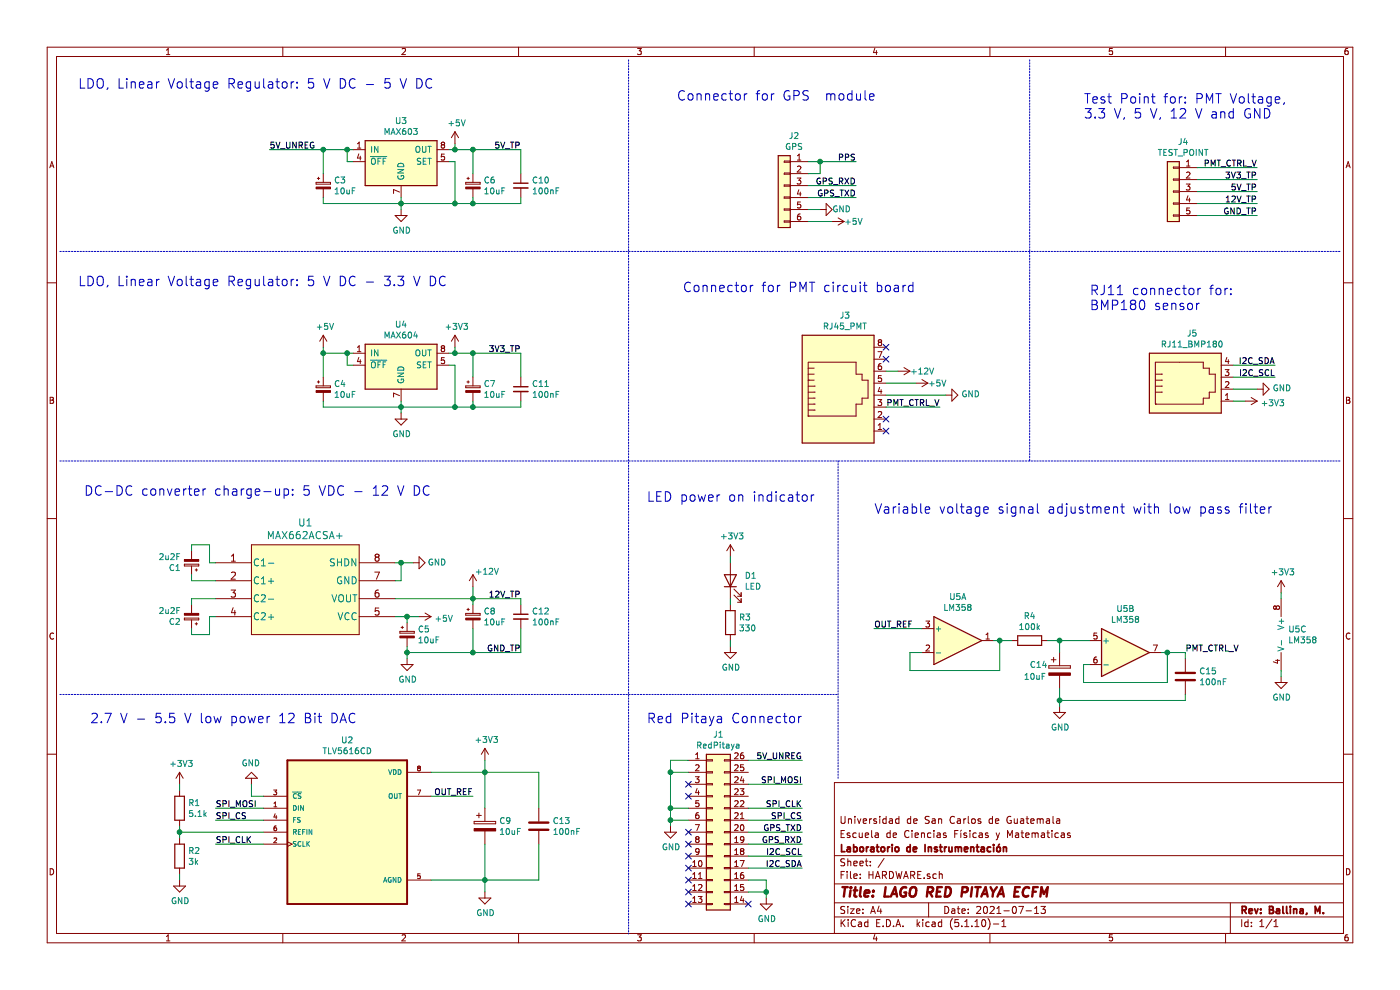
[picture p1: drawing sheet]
EESchema Schematic File Version 4
EELAYER 30 0
EELAYER END
$Descr A4 11693 8268
encoding utf-8
Sheet 1 1
Title "LAGO RED PITAYA ECFM"
Date "2021-07-13"
Rev "Ballina, M."
Comp "Laboratorio de Instrumentación"
Comment1 "Escuela de Ciencias Físicas y Matematicas"
Comment2 "Universidad de San Carlos de Guatemala"
Comment3 ""
Comment4 ""
$EndDescr
$Comp
L Regulator_Linear:MAX603 U3
U 1 1
P 3350 1350
F 0 "U3" H 3350 1692 50  0000 C CNN
F 1 "MAX603" H 3350 1601 50  0000 C CNN
F 2 "Package_DIP:DIP-8_W7.62mm" H 3350 1675 50  0001 C CIN
F 3 "http://datasheets.maximintegrated.com/en/ds/MAX603-MAX604.pdf" H 3350 1300 50  0001 C CNN
	1    3350 1350
	1    0    0    -1  
$EndComp
Wire Wire Line
	2950 1350 2900 1350
Wire Wire Line
	2900 1350 2900 1250
Connection ~ 2900 1250
Wire Wire Line
	2900 1250 2950 1250
$Comp
L Device:CP_Small C3
U 1 1
P 2700 1550
F 0 "C3" H 2788 1596 50  0000 L CNN
F 1 "10uF" H 2788 1505 50  0000 L CNN
F 2 "Capacitor_THT:CP_Radial_Tantal_D4.5mm_P2.50mm" H 2700 1550 50  0001 C CNN
F 3 "~" H 2700 1550 50  0001 C CNN
	1    2700 1550
	1    0    0    -1  
$EndComp
Wire Wire Line
	2700 1450 2700 1250
Wire Wire Line
	2700 1250 2900 1250
Text Label 2250 1250 0    50   ~ 0
5V_UNREG
Wire Wire Line
	2250 1250 2700 1250
Connection ~ 2700 1250
$Comp
L Device:CP_Small C6
U 1 1
P 3950 1550
F 0 "C6" H 4038 1596 50  0000 L CNN
F 1 "10uF" H 4038 1505 50  0000 L CNN
F 2 "Capacitor_THT:CP_Radial_Tantal_D4.5mm_P2.50mm" H 3950 1550 50  0001 C CNN
F 3 "~" H 3950 1550 50  0001 C CNN
	1    3950 1550
	1    0    0    -1  
$EndComp
$Comp
L power:GND #PWR0101
U 1 1
P 3350 1750
F 0 "#PWR0101" H 3350 1500 50  0001 C CNN
F 1 "GND" H 3355 1577 50  0000 C CNN
F 2 "" H 3350 1750 50  0001 C CNN
F 3 "" H 3350 1750 50  0001 C CNN
	1    3350 1750
	1    0    0    -1  
$EndComp
Wire Wire Line
	2700 1650 2700 1700
Wire Wire Line
	2700 1700 3350 1700
Wire Wire Line
	3350 1700 3350 1650
Wire Wire Line
	3350 1750 3350 1700
Connection ~ 3350 1700
Wire Wire Line
	3750 1350 3800 1350
Wire Wire Line
	3800 1350 3800 1700
Wire Wire Line
	3800 1700 3350 1700
$Comp
L power:+5V #PWR0102
U 1 1
P 3800 1200
F 0 "#PWR0102" H 3800 1050 50  0001 C CNN
F 1 "+5V" H 3815 1373 50  0000 C CNN
F 2 "" H 3800 1200 50  0001 C CNN
F 3 "" H 3800 1200 50  0001 C CNN
	1    3800 1200
	1    0    0    -1  
$EndComp
Wire Wire Line
	3750 1250 3800 1250
Wire Wire Line
	3800 1250 3800 1200
Wire Wire Line
	3950 1650 3950 1700
Wire Wire Line
	3950 1700 3800 1700
Connection ~ 3800 1700
Wire Wire Line
	3950 1450 3950 1250
Wire Wire Line
	3950 1250 3800 1250
Connection ~ 3800 1250
$Comp
L Device:C_Small C10
U 1 1
P 4350 1550
F 0 "C10" H 4442 1596 50  0000 L CNN
F 1 "100nF" H 4442 1505 50  0000 L CNN
F 2 "Capacitor_SMD:C_0805_2012Metric" H 4350 1550 50  0001 C CNN
F 3 "~" H 4350 1550 50  0001 C CNN
	1    4350 1550
	1    0    0    -1  
$EndComp
Wire Wire Line
	4350 1650 4350 1700
Wire Wire Line
	4350 1700 3950 1700
Connection ~ 3950 1700
Wire Wire Line
	4350 1450 4350 1250
Wire Wire Line
	4350 1250 3950 1250
Connection ~ 3950 1250
$Comp
L Regulator_Linear:MAX604 U4
U 1 1
P 3350 3050
F 0 "U4" H 3350 3392 50  0000 C CNN
F 1 "MAX604" H 3350 3301 50  0000 C CNN
F 2 "Package_DIP:DIP-8_W7.62mm" H 3350 3375 50  0001 C CIN
F 3 "http://datasheets.maximintegrated.com/en/ds/MAX603-MAX604.pdf" H 3350 3000 50  0001 C CNN
	1    3350 3050
	1    0    0    -1  
$EndComp
Wire Wire Line
	2950 3050 2900 3050
Wire Wire Line
	2900 3050 2900 2950
Connection ~ 2900 2950
Wire Wire Line
	2900 2950 2950 2950
$Comp
L Device:CP_Small C4
U 1 1
P 2700 3250
F 0 "C4" H 2788 3296 50  0000 L CNN
F 1 "10uF" H 2788 3205 50  0000 L CNN
F 2 "Capacitor_THT:CP_Radial_Tantal_D4.5mm_P2.50mm" H 2700 3250 50  0001 C CNN
F 3 "~" H 2700 3250 50  0001 C CNN
	1    2700 3250
	1    0    0    -1  
$EndComp
Wire Wire Line
	2700 3150 2700 2950
Wire Wire Line
	2700 2950 2900 2950
$Comp
L Device:CP_Small C7
U 1 1
P 3950 3250
F 0 "C7" H 4038 3296 50  0000 L CNN
F 1 "10uF" H 4038 3205 50  0000 L CNN
F 2 "Capacitor_THT:CP_Radial_Tantal_D4.5mm_P2.50mm" H 3950 3250 50  0001 C CNN
F 3 "~" H 3950 3250 50  0001 C CNN
	1    3950 3250
	1    0    0    -1  
$EndComp
$Comp
L power:GND #PWR0103
U 1 1
P 3350 3450
F 0 "#PWR0103" H 3350 3200 50  0001 C CNN
F 1 "GND" H 3355 3277 50  0000 C CNN
F 2 "" H 3350 3450 50  0001 C CNN
F 3 "" H 3350 3450 50  0001 C CNN
	1    3350 3450
	1    0    0    -1  
$EndComp
Wire Wire Line
	2700 3350 2700 3400
Wire Wire Line
	2700 3400 3350 3400
Wire Wire Line
	3350 3400 3350 3350
Wire Wire Line
	3350 3450 3350 3400
Connection ~ 3350 3400
Wire Wire Line
	3750 3050 3800 3050
Wire Wire Line
	3800 3050 3800 3400
Wire Wire Line
	3800 3400 3350 3400
Wire Wire Line
	3750 2950 3800 2950
Wire Wire Line
	3800 2950 3800 2900
Wire Wire Line
	3950 3350 3950 3400
Wire Wire Line
	3950 3400 3800 3400
Connection ~ 3800 3400
Wire Wire Line
	3950 3150 3950 2950
Wire Wire Line
	3950 2950 3800 2950
Connection ~ 3800 2950
$Comp
L Device:C_Small C11
U 1 1
P 4350 3250
F 0 "C11" H 4442 3296 50  0000 L CNN
F 1 "100nF" H 4442 3205 50  0000 L CNN
F 2 "Capacitor_SMD:C_0805_2012Metric" H 4350 3250 50  0001 C CNN
F 3 "~" H 4350 3250 50  0001 C CNN
	1    4350 3250
	1    0    0    -1  
$EndComp
Wire Wire Line
	4350 3350 4350 3400
Wire Wire Line
	4350 3400 3950 3400
Connection ~ 3950 3400
Wire Wire Line
	4350 3150 4350 2950
Wire Wire Line
	4350 2950 3950 2950
Connection ~ 3950 2950
$Comp
L power:+5V #PWR0104
U 1 1
P 2700 2900
F 0 "#PWR0104" H 2700 2750 50  0001 C CNN
F 1 "+5V" H 2715 3073 50  0000 C CNN
F 2 "" H 2700 2900 50  0001 C CNN
F 3 "" H 2700 2900 50  0001 C CNN
	1    2700 2900
	1    0    0    -1  
$EndComp
Wire Wire Line
	2700 2900 2700 2950
Connection ~ 2700 2950
$Comp
L power:+3V3 #PWR0105
U 1 1
P 3800 2900
F 0 "#PWR0105" H 3800 2750 50  0001 C CNN
F 1 "+3V3" H 3815 3073 50  0000 C CNN
F 2 "" H 3800 2900 50  0001 C CNN
F 3 "" H 3800 2900 50  0001 C CNN
	1    3800 2900
	1    0    0    -1  
$EndComp
Text Label 4350 1250 2    50   ~ 0
5V_TP
Text Label 4350 2950 2    50   ~ 0
3V3_TP
$Comp
L Device:CP_Small C1
U 1 1
P 1600 4700
F 0 "C1" H 1688 4746 50  0000 L CNN
F 1 "2u2F" H 1688 4655 50  0000 L CNN
F 2 "Capacitor_THT:CP_Radial_Tantal_D4.5mm_P2.50mm" H 1600 4700 50  0001 C CNN
F 3 "~" H 1600 4700 50  0001 C CNN
	1    1600 4700
	-1   0    0    1   
$EndComp
$Comp
L Device:CP_Small C2
U 1 1
P 1600 5150
F 0 "C2" H 1688 5196 50  0000 L CNN
F 1 "2u2F" H 1688 5105 50  0000 L CNN
F 2 "Capacitor_THT:CP_Radial_Tantal_D4.5mm_P2.50mm" H 1600 5150 50  0001 C CNN
F 3 "~" H 1600 5150 50  0001 C CNN
	1    1600 5150
	-1   0    0    1   
$EndComp
$Comp
L Device:CP_Small C5
U 1 1
P 3400 5300
F 0 "C5" H 3488 5346 50  0000 L CNN
F 1 "10uF" H 3488 5255 50  0000 L CNN
F 2 "Capacitor_THT:CP_Radial_Tantal_D4.5mm_P2.50mm" H 3400 5300 50  0001 C CNN
F 3 "~" H 3400 5300 50  0001 C CNN
	1    3400 5300
	1    0    0    -1  
$EndComp
$Comp
L Device:CP_Small C8
U 1 1
P 3950 5150
F 0 "C8" H 4038 5196 50  0000 L CNN
F 1 "10uF" H 4038 5105 50  0000 L CNN
F 2 "Capacitor_THT:CP_Radial_Tantal_D4.5mm_P2.50mm" H 3950 5150 50  0001 C CNN
F 3 "~" H 3950 5150 50  0001 C CNN
	1    3950 5150
	1    0    0    -1  
$EndComp
$Comp
L Device:C_Small C12
U 1 1
P 4350 5150
F 0 "C12" H 4442 5196 50  0000 L CNN
F 1 "100nF" H 4442 5105 50  0000 L CNN
F 2 "Capacitor_SMD:C_0805_2012Metric" H 4350 5150 50  0001 C CNN
F 3 "~" H 4350 5150 50  0001 C CNN
	1    4350 5150
	1    0    0    -1  
$EndComp
$Comp
L power:GND #PWR0106
U 1 1
P 3400 5500
F 0 "#PWR0106" H 3400 5250 50  0001 C CNN
F 1 "GND" H 3405 5327 50  0000 C CNN
F 2 "" H 3400 5500 50  0001 C CNN
F 3 "" H 3400 5500 50  0001 C CNN
	1    3400 5500
	1    0    0    -1  
$EndComp
$Comp
L power:+12V #PWR0107
U 1 1
P 3950 4900
F 0 "#PWR0107" H 3950 4750 50  0001 C CNN
F 1 "+12V" H 3965 5028 50  0000 L CNN
F 2 "" H 3950 4900 50  0001 C CNN
F 3 "" H 3950 4900 50  0001 C CNN
	1    3950 4900
	1    0    0    -1  
$EndComp
$Comp
L power:+5V #PWR0108
U 1 1
P 3500 5150
F 0 "#PWR0108" H 3500 5000 50  0001 C CNN
F 1 "+5V" V 3515 5278 50  0000 L CNN
F 2 "" H 3500 5150 50  0001 C CNN
F 3 "" H 3500 5150 50  0001 C CNN
	1    3500 5150
	0    1    1    0   
$EndComp
$Comp
L MAX662A:MAX662ACSA+ U1
U 1 1
P 1800 4750
F 0 "U1" H 2550 5137 60  0000 C CNN
F 1 "MAX662ACSA+" H 2550 5031 60  0000 C CNN
F 2 "Max662A:MAX662ACSA&plus_" H 2550 5000 60  0001 C CNN
F 3 "" H 1800 4750 60  0000 C CNN
	1    1800 4750
	1    0    0    -1  
$EndComp
Wire Wire Line
	1800 4850 1600 4850
Wire Wire Line
	1600 4850 1600 4800
Wire Wire Line
	1800 4700 1750 4700
Wire Wire Line
	1750 4700 1750 4550
Wire Wire Line
	1750 4550 1600 4550
Wire Wire Line
	1600 4550 1600 4600
Wire Wire Line
	1800 5000 1600 5000
Wire Wire Line
	1600 5000 1600 5050
Wire Wire Line
	1800 5150 1750 5150
Wire Wire Line
	1750 5150 1750 5300
Wire Wire Line
	1750 5300 1600 5300
Wire Wire Line
	1600 5300 1600 5250
Wire Wire Line
	3300 5150 3400 5150
Wire Wire Line
	3400 5200 3400 5150
Connection ~ 3400 5150
Wire Wire Line
	3400 5150 3500 5150
Wire Wire Line
	3400 5500 3400 5450
Wire Wire Line
	3300 5000 3950 5000
Wire Wire Line
	3950 5000 3950 5050
Wire Wire Line
	4350 5050 4350 5000
Wire Wire Line
	4350 5000 3950 5000
Connection ~ 3950 5000
Wire Wire Line
	4350 5250 4350 5450
Wire Wire Line
	4350 5450 3950 5450
Connection ~ 3400 5450
Wire Wire Line
	3400 5450 3400 5400
Wire Wire Line
	3950 5250 3950 5450
Connection ~ 3950 5450
Wire Wire Line
	3950 5450 3400 5450
$Comp
L power:GND #PWR0109
U 1 1
P 3450 4700
F 0 "#PWR0109" H 3450 4450 50  0001 C CNN
F 1 "GND" V 3450 4500 50  0000 C CNN
F 2 "" H 3450 4700 50  0001 C CNN
F 3 "" H 3450 4700 50  0001 C CNN
	1    3450 4700
	0    -1   -1   0   
$EndComp
Wire Wire Line
	3300 4700 3350 4700
Wire Wire Line
	3300 4850 3350 4850
Wire Wire Line
	3350 4850 3350 4700
Connection ~ 3350 4700
Wire Wire Line
	3350 4700 3450 4700
Wire Wire Line
	3950 4900 3950 5000
Text Label 4350 5000 2    50   ~ 0
12V_TP
$Comp
L TLV5616CD:TLV5616CD U2
U 1 1
P 2900 6950
F 0 "U2" H 2900 7720 50  0000 C CNN
F 1 "TLV5616CD" H 2900 7629 50  0000 C CNN
F 2 "TLV5616CD:SOIC127P599X175-8N" H 2900 6950 50  0001 L BNN
F 3 "" H 2900 6950 50  0001 L BNN
	1    2900 6950
	1    0    0    -1  
$EndComp
Text Label 1800 6750 0    50   ~ 0
SPI_MOSI
Wire Wire Line
	1800 6750 2200 6750
Text Label 1800 7050 0    50   ~ 0
SPI_CLK
Wire Wire Line
	1800 7050 2200 7050
$Comp
L power:GND #PWR0110
U 1 1
P 2100 6550
F 0 "#PWR0110" H 2100 6300 50  0001 C CNN
F 1 "GND" H 2105 6377 50  0000 C CNN
F 2 "" H 2100 6550 50  0001 C CNN
F 3 "" H 2100 6550 50  0001 C CNN
	1    2100 6550
	-1   0    0    1   
$EndComp
Wire Wire Line
	2100 6550 2100 6650
Wire Wire Line
	2100 6650 2200 6650
Text Label 1800 6850 0    50   ~ 0
SPI_CS
Wire Wire Line
	1800 6850 2200 6850
$Comp
L power:+3V3 #PWR0111
U 1 1
P 1500 6550
F 0 "#PWR0111" H 1500 6400 50  0001 C CNN
F 1 "+3V3" H 1515 6723 50  0000 C CNN
F 2 "" H 1500 6550 50  0001 C CNN
F 3 "" H 1500 6550 50  0001 C CNN
	1    1500 6550
	1    0    0    -1  
$EndComp
$Comp
L power:GND #PWR0112
U 1 1
P 1500 7350
F 0 "#PWR0112" H 1500 7100 50  0001 C CNN
F 1 "GND" H 1505 7177 50  0000 C CNN
F 2 "" H 1500 7350 50  0001 C CNN
F 3 "" H 1500 7350 50  0001 C CNN
	1    1500 7350
	1    0    0    -1  
$EndComp
Wire Wire Line
	1500 6900 1500 6950
Wire Wire Line
	2200 6950 1500 6950
Connection ~ 1500 6950
Wire Wire Line
	1500 6950 1500 7000
Text Label 3950 6650 2    50   ~ 0
OUT_REF
Wire Wire Line
	3950 6650 3600 6650
Wire Wire Line
	4050 6450 3600 6450
Connection ~ 4050 6450
Wire Wire Line
	4050 7350 3600 7350
Connection ~ 4050 7350
$Comp
L power:+3V3 #PWR0113
U 1 1
P 4050 6350
F 0 "#PWR0113" H 4050 6200 50  0001 C CNN
F 1 "+3V3" H 4065 6523 50  0000 C CNN
F 2 "" H 4050 6350 50  0001 C CNN
F 3 "" H 4050 6350 50  0001 C CNN
	1    4050 6350
	1    0    0    -1  
$EndComp
$Comp
L power:GND #PWR0114
U 1 1
P 4050 7450
F 0 "#PWR0114" H 4050 7200 50  0001 C CNN
F 1 "GND" H 4055 7277 50  0000 C CNN
F 2 "" H 4050 7450 50  0001 C CNN
F 3 "" H 4050 7450 50  0001 C CNN
	1    4050 7450
	1    0    0    -1  
$EndComp
Wire Wire Line
	4050 6350 4050 6450
Wire Wire Line
	4050 7450 4050 7350
$Comp
L Amplifier_Operational:LM358 U5
U 1 1
P 8000 5350
F 0 "U5" H 8000 5717 50  0000 C CNN
F 1 "LM358" H 8000 5626 50  0000 C CNN
F 2 "Package_SO:SOIC-8_3.9x4.9mm_P1.27mm" H 8000 5350 50  0001 C CNN
F 3 "http://www.ti.com/lit/ds/symlink/lm2904-n.pdf" H 8000 5350 50  0001 C CNN
	1    8000 5350
	1    0    0    -1  
$EndComp
$Comp
L Amplifier_Operational:LM358 U5
U 2 1
P 9400 5450
F 0 "U5" H 9400 5817 50  0000 C CNN
F 1 "LM358" H 9400 5726 50  0000 C CNN
F 2 "Package_SO:SOIC-8_3.9x4.9mm_P1.27mm" H 9400 5450 50  0001 C CNN
F 3 "http://www.ti.com/lit/ds/symlink/lm2904-n.pdf" H 9400 5450 50  0001 C CNN
	2    9400 5450
	1    0    0    -1  
$EndComp
Text Label 7300 5250 0    50   ~ 0
OUT_REF
Wire Wire Line
	7300 5250 7700 5250
Wire Wire Line
	7700 5450 7600 5450
Wire Wire Line
	7600 5450 7600 5600
Wire Wire Line
	7600 5600 8350 5600
Wire Wire Line
	8350 5600 8350 5350
Wire Wire Line
	8350 5350 8300 5350
$Comp
L power:GND #PWR0115
U 1 1
P 8850 5900
F 0 "#PWR0115" H 8850 5650 50  0001 C CNN
F 1 "GND" H 8855 5727 50  0000 C CNN
F 2 "" H 8850 5900 50  0001 C CNN
F 3 "" H 8850 5900 50  0001 C CNN
	1    8850 5900
	1    0    0    -1  
$EndComp
Wire Wire Line
	8450 5350 8350 5350
Connection ~ 8350 5350
Wire Wire Line
	9100 5550 9050 5550
Wire Wire Line
	9050 5550 9050 5700
Wire Wire Line
	9050 5700 9750 5700
Wire Wire Line
	9750 5700 9750 5450
Wire Wire Line
	9750 5450 9700 5450
$Comp
L Device:R R1
U 1 1
P 1500 6750
F 0 "R1" H 1570 6796 50  0000 L CNN
F 1 "5.1k" H 1570 6705 50  0000 L CNN
F 2 "Resistor_SMD:R_0603_1608Metric" V 1430 6750 50  0001 C CNN
F 3 "~" H 1500 6750 50  0001 C CNN
	1    1500 6750
	1    0    0    -1  
$EndComp
$Comp
L Device:C C13
U 1 1
P 4500 6900
F 0 "C13" H 4615 6946 50  0000 L CNN
F 1 "100nF" H 4615 6855 50  0000 L CNN
F 2 "Capacitor_SMD:C_0805_2012Metric" H 4538 6750 50  0001 C CNN
F 3 "~" H 4500 6900 50  0001 C CNN
	1    4500 6900
	1    0    0    -1  
$EndComp
$Comp
L Device:CP C9
U 1 1
P 4050 6900
F 0 "C9" H 4168 6946 50  0000 L CNN
F 1 "10uF" H 4168 6855 50  0000 L CNN
F 2 "Capacitor_THT:CP_Radial_Tantal_D4.5mm_P2.50mm" H 4088 6750 50  0001 C CNN
F 3 "~" H 4050 6900 50  0001 C CNN
	1    4050 6900
	1    0    0    -1  
$EndComp
Wire Wire Line
	1500 6550 1500 6600
$Comp
L Device:R R2
U 1 1
P 1500 7150
F 0 "R2" H 1570 7196 50  0000 L CNN
F 1 "3k" H 1570 7105 50  0000 L CNN
F 2 "Resistor_SMD:R_0603_1608Metric" V 1430 7150 50  0001 C CNN
F 3 "~" H 1500 7150 50  0001 C CNN
	1    1500 7150
	1    0    0    -1  
$EndComp
Wire Wire Line
	1500 7350 1500 7300
Wire Wire Line
	4050 6750 4050 6450
Wire Wire Line
	4050 7050 4050 7350
Wire Wire Line
	4500 6750 4500 6450
Wire Wire Line
	4050 6450 4500 6450
Wire Wire Line
	4500 7050 4500 7350
Wire Wire Line
	4050 7350 4500 7350
$Comp
L Device:R R4
U 1 1
P 8600 5350
F 0 "R4" V 8393 5350 50  0000 C CNN
F 1 "100k" V 8484 5350 50  0000 C CNN
F 2 "Resistor_SMD:R_0603_1608Metric" V 8530 5350 50  0001 C CNN
F 3 "~" H 8600 5350 50  0001 C CNN
	1    8600 5350
	0    1    1    0   
$EndComp
$Comp
L Device:CP C14
U 1 1
P 8850 5600
F 0 "C14" H 8600 5650 50  0000 L CNN
F 1 "10uF" H 8550 5550 50  0000 L CNN
F 2 "Capacitor_THT:CP_Radial_Tantal_D4.5mm_P2.50mm" H 8888 5450 50  0001 C CNN
F 3 "~" H 8850 5600 50  0001 C CNN
	1    8850 5600
	1    0    0    -1  
$EndComp
$Comp
L Device:C C15
U 1 1
P 9900 5650
F 0 "C15" H 10015 5696 50  0000 L CNN
F 1 "100nF" H 10015 5605 50  0000 L CNN
F 2 "Capacitor_SMD:C_0805_2012Metric" H 9938 5500 50  0001 C CNN
F 3 "~" H 9900 5650 50  0001 C CNN
	1    9900 5650
	1    0    0    -1  
$EndComp
Wire Wire Line
	8750 5350 8850 5350
Wire Wire Line
	9100 5350 8850 5350
Connection ~ 8850 5350
Wire Wire Line
	9900 5500 9900 5450
Wire Wire Line
	9900 5450 9750 5450
Connection ~ 9750 5450
Wire Wire Line
	9900 5800 9900 5850
Wire Wire Line
	9900 5850 8850 5850
Wire Wire Line
	8850 5850 8850 5900
Wire Wire Line
	8850 5350 8850 5450
Wire Wire Line
	8850 5750 8850 5850
Connection ~ 8850 5850
Text Label 9900 5450 0    50   ~ 0
PMT_CTRL_V
$Comp
L Amplifier_Operational:LM358 U5
U 3 1
P 10800 5300
F 0 "U5" H 10758 5346 50  0000 L CNN
F 1 "LM358" H 10758 5255 50  0000 L CNN
F 2 "Package_SO:SOIC-8_3.9x4.9mm_P1.27mm" H 10800 5300 50  0001 C CNN
F 3 "http://www.ti.com/lit/ds/symlink/lm2904-n.pdf" H 10800 5300 50  0001 C CNN
	3    10800 5300
	1    0    0    -1  
$EndComp
$Comp
L power:+3V3 #PWR0116
U 1 1
P 10700 4950
F 0 "#PWR0116" H 10700 4800 50  0001 C CNN
F 1 "+3V3" H 10715 5123 50  0000 C CNN
F 2 "" H 10700 4950 50  0001 C CNN
F 3 "" H 10700 4950 50  0001 C CNN
	1    10700 4950
	1    0    0    -1  
$EndComp
$Comp
L power:GND #PWR0117
U 1 1
P 10700 5650
F 0 "#PWR0117" H 10700 5400 50  0001 C CNN
F 1 "GND" H 10705 5477 50  0000 C CNN
F 2 "" H 10700 5650 50  0001 C CNN
F 3 "" H 10700 5650 50  0001 C CNN
	1    10700 5650
	1    0    0    -1  
$EndComp
Wire Wire Line
	10700 4950 10700 5000
Wire Wire Line
	10700 5600 10700 5650
$Comp
L Connector:RJ45 J3
U 1 1
P 7000 3300
F 0 "J3" H 7057 3967 50  0000 C CNN
F 1 "RJ45_PMT" H 7057 3876 50  0000 C CNN
F 2 "Connector_RJ:RJ45_Amphenol_54602-x08_Horizontal" V 7000 3325 50  0001 C CNN
F 3 "~" V 7000 3325 50  0001 C CNN
	1    7000 3300
	1    0    0    -1  
$EndComp
$Comp
L Connector:4P4C J5
U 1 1
P 9900 3250
F 0 "J5" H 9957 3717 50  0000 C CNN
F 1 "RJ11_BMP180" H 9957 3626 50  0000 C CNN
F 2 "Connector_RJ:RJ14_Connfly_DS1133-S4_Horizontal" V 9900 3300 50  0001 C CNN
F 3 "~" V 9900 3300 50  0001 C CNN
	1    9900 3250
	1    0    0    -1  
$EndComp
NoConn ~ 7400 3600
NoConn ~ 7400 3500
NoConn ~ 7400 3000
NoConn ~ 7400 2900
Text Label 7850 3400 2    50   ~ 0
PMT_CTRL_V
$Comp
L power:GND #PWR0118
U 1 1
P 7900 3300
F 0 "#PWR0118" H 7900 3050 50  0001 C CNN
F 1 "GND" V 7905 3172 50  0000 R CNN
F 2 "" H 7900 3300 50  0001 C CNN
F 3 "" H 7900 3300 50  0001 C CNN
	1    7900 3300
	0    -1   -1   0   
$EndComp
$Comp
L power:+5V #PWR0119
U 1 1
P 7650 3200
F 0 "#PWR0119" H 7650 3050 50  0001 C CNN
F 1 "+5V" V 7650 3300 50  0000 L CNN
F 2 "" H 7650 3200 50  0001 C CNN
F 3 "" H 7650 3200 50  0001 C CNN
	1    7650 3200
	0    1    1    0   
$EndComp
$Comp
L power:+12V #PWR0120
U 1 1
P 7500 3100
F 0 "#PWR0120" H 7500 2950 50  0001 C CNN
F 1 "+12V" V 7500 3200 50  0000 L CNN
F 2 "" H 7500 3100 50  0001 C CNN
F 3 "" H 7500 3100 50  0001 C CNN
	1    7500 3100
	0    1    1    0   
$EndComp
Wire Wire Line
	7850 3400 7400 3400
Wire Wire Line
	7900 3300 7400 3300
Wire Wire Line
	7650 3200 7400 3200
Wire Wire Line
	7500 3100 7400 3100
$Comp
L power:+3V3 #PWR0121
U 1 1
P 10400 3350
F 0 "#PWR0121" H 10400 3200 50  0001 C CNN
F 1 "+3V3" V 10415 3478 50  0000 L CNN
F 2 "" H 10400 3350 50  0001 C CNN
F 3 "" H 10400 3350 50  0001 C CNN
	1    10400 3350
	0    1    1    0   
$EndComp
$Comp
L power:GND #PWR0122
U 1 1
P 10500 3250
F 0 "#PWR0122" H 10500 3000 50  0001 C CNN
F 1 "GND" V 10505 3122 50  0000 R CNN
F 2 "" H 10500 3250 50  0001 C CNN
F 3 "" H 10500 3250 50  0001 C CNN
	1    10500 3250
	0    -1   -1   0   
$EndComp
Wire Wire Line
	10400 3350 10300 3350
Wire Wire Line
	10500 3250 10300 3250
Text Label 10650 3150 2    50   ~ 0
I2C_SCL
Text Label 10650 3050 2    50   ~ 0
I2C_SDA
Wire Wire Line
	10650 3050 10300 3050
Wire Wire Line
	10650 3150 10300 3150
$Comp
L power:+3V3 #PWR0123
U 1 1
P 6100 4650
F 0 "#PWR0123" H 6100 4500 50  0001 C CNN
F 1 "+3V3" H 6115 4823 50  0000 C CNN
F 2 "" H 6100 4650 50  0001 C CNN
F 3 "" H 6100 4650 50  0001 C CNN
	1    6100 4650
	1    0    0    -1  
$EndComp
$Comp
L Device:LED D1
U 1 1
P 6100 4850
F 0 "D1" V 6139 4732 50  0000 R CNN
F 1 "LED" V 6048 4732 50  0000 R CNN
F 2 "Resistor_SMD:R_0603_1608Metric" H 6100 4850 50  0001 C CNN
F 3 "~" H 6100 4850 50  0001 C CNN
	1    6100 4850
	0    -1   -1   0   
$EndComp
$Comp
L Device:R R3
U 1 1
P 6100 5200
F 0 "R3" H 6170 5246 50  0000 L CNN
F 1 "330" H 6170 5155 50  0000 L CNN
F 2 "Resistor_SMD:R_0603_1608Metric" V 6030 5200 50  0001 C CNN
F 3 "~" H 6100 5200 50  0001 C CNN
	1    6100 5200
	1    0    0    -1  
$EndComp
$Comp
L power:GND #PWR0124
U 1 1
P 6100 5400
F 0 "#PWR0124" H 6100 5150 50  0001 C CNN
F 1 "GND" H 6105 5227 50  0000 C CNN
F 2 "" H 6100 5400 50  0001 C CNN
F 3 "" H 6100 5400 50  0001 C CNN
	1    6100 5400
	1    0    0    -1  
$EndComp
Wire Wire Line
	6100 4700 6100 4650
Wire Wire Line
	6100 5050 6100 5000
Wire Wire Line
	6100 5400 6100 5350
$Comp
L Connector_Generic:Conn_02x13_Counter_Clockwise J1
U 1 1
P 5950 6950
F 0 "J1" H 6000 7767 50  0000 C CNN
F 1 "RedPitaya" H 6000 7676 50  0000 C CNN
F 2 "Connector_IDC:IDC-Header_2x13_P2.54mm_Vertical" H 5950 6950 50  0001 C CNN
F 3 "~" H 5950 6950 50  0001 C CNN
	1    5950 6950
	1    0    0    -1  
$EndComp
$Comp
L Connector_Generic:Conn_01x06 J2
U 1 1
P 6550 1550
F 0 "J2" H 6468 1967 50  0000 C CNN
F 1 "GPS" H 6468 1876 50  0000 C CNN
F 2 "Connector_PinSocket_2.54mm:PinSocket_1x06_P2.54mm_Vertical" H 6550 1550 50  0001 C CNN
F 3 "~" H 6550 1550 50  0001 C CNN
	1    6550 1550
	-1   0    0    -1  
$EndComp
Text Label 7150 1350 2    50   ~ 0
PPS
Text Label 7150 1550 2    50   ~ 0
GPS_RXD
Text Label 7150 1650 2    50   ~ 0
GPS_TXD
$Comp
L power:+5V #PWR0125
U 1 1
P 6950 1850
F 0 "#PWR0125" H 6950 1700 50  0001 C CNN
F 1 "+5V" V 6950 1950 50  0000 L CNN
F 2 "" H 6950 1850 50  0001 C CNN
F 3 "" H 6950 1850 50  0001 C CNN
	1    6950 1850
	0    1    1    0   
$EndComp
$Comp
L power:GND #PWR0126
U 1 1
P 6850 1750
F 0 "#PWR0126" H 6850 1500 50  0001 C CNN
F 1 "GND" V 6850 1650 50  0000 R CNN
F 2 "" H 6850 1750 50  0001 C CNN
F 3 "" H 6850 1750 50  0001 C CNN
	1    6850 1750
	0    -1   -1   0   
$EndComp
Wire Wire Line
	6950 1850 6750 1850
Wire Wire Line
	6850 1750 6750 1750
Wire Wire Line
	7150 1650 6750 1650
Wire Wire Line
	7150 1550 6750 1550
Wire Wire Line
	7150 1350 6850 1350
Wire Wire Line
	6750 1450 6850 1450
Wire Wire Line
	6850 1450 6850 1350
Connection ~ 6850 1350
Wire Wire Line
	6850 1350 6750 1350
$Comp
L Connector_Generic:Conn_01x05 J4
U 1 1
P 9800 1600
F 0 "J4" H 9718 2017 50  0000 C CNN
F 1 "TEST_POINT" H 9718 1926 50  0000 C CNN
F 2 "Connector_PinHeader_2.54mm:PinHeader_1x05_P2.54mm_Vertical" H 9800 1600 50  0001 C CNN
F 3 "~" H 9800 1600 50  0001 C CNN
	1    9800 1600
	-1   0    0    -1  
$EndComp
Text Label 10500 1400 2    50   ~ 0
PMT_CTRL_V
Wire Wire Line
	10500 1400 10000 1400
$Comp
L power:GND #PWR0127
U 1 1
P 6400 7500
F 0 "#PWR0127" H 6400 7250 50  0001 C CNN
F 1 "GND" H 6405 7327 50  0000 C CNN
F 2 "" H 6400 7500 50  0001 C CNN
F 3 "" H 6400 7500 50  0001 C CNN
	1    6400 7500
	1    0    0    -1  
$EndComp
NoConn ~ 5750 6550
NoConn ~ 5750 6650
NoConn ~ 5750 6950
NoConn ~ 5750 7050
NoConn ~ 5750 7150
NoConn ~ 5750 7250
NoConn ~ 5750 7350
NoConn ~ 5750 7450
NoConn ~ 5750 7550
NoConn ~ 6250 7550
Text Label 6700 6350 2    50   ~ 0
5V_UNREG
Text Label 6700 6550 2    50   ~ 0
SPI_MOSI
Text Label 6700 7150 2    50   ~ 0
I2C_SCL
Text Label 6700 7250 2    50   ~ 0
I2C_SDA
Wire Wire Line
	6250 7350 6400 7350
Wire Wire Line
	6400 7350 6400 7450
Wire Wire Line
	6250 7450 6400 7450
Connection ~ 6400 7450
Wire Wire Line
	6400 7450 6400 7500
Wire Wire Line
	6700 6350 6250 6350
Wire Wire Line
	6700 6550 6250 6550
Wire Wire Line
	6700 6750 6250 6750
Wire Wire Line
	6700 6850 6250 6850
Wire Wire Line
	6700 6950 6250 6950
Wire Wire Line
	6700 7050 6250 7050
Wire Wire Line
	6700 7150 6250 7150
Wire Wire Line
	6700 7250 6250 7250
Text Notes 650  750  0    79   ~ 0
LDO, Linear Voltage Regulator: 5 V DC - 5 V DC
Text Label 4350 5450 2    50   ~ 0
GND_TP
Text Label 10500 1600 2    50   ~ 0
5V_TP
Text Label 10500 1500 2    50   ~ 0
3V3_TP
Text Label 10500 1700 2    50   ~ 0
12V_TP
Text Label 10500 1800 2    50   ~ 0
GND_TP
Wire Wire Line
	10500 1500 10000 1500
Wire Wire Line
	10500 1600 10000 1600
Wire Wire Line
	10500 1700 10000 1700
Wire Wire Line
	10500 1800 10000 1800
Text Notes 650  2400 0    79   ~ 0
LDO, Linear Voltage Regulator: 5 V DC - 3.3 V DC
Text Notes 700  4150 0    79   ~ 0
DC-DC converter charge-up: 5 VDC - 12 V DC
Text Notes 750  6050 0    79   ~ 0
2.7 V - 5.5 V low power 12 Bit DAC
Wire Notes Line
	500  2100 11200 2100
Text Notes 5650 850  0    79   ~ 0
Connector for GPS  module
Text Notes 9050 1000 0    79   ~ 0
Test Point for: PMT Voltage, \n3.3 V, 5 V, 12 V and GND
Wire Notes Line
	500  3850 11200 3850
Wire Notes Line
	7000 6500 7000 3850
Text Notes 7300 4300 0    79   ~ 0
Variable voltage signal adjustment with low pass filter
Wire Notes Line
	500  5800 7000 5800
Text Notes 5400 4200 0    79   ~ 0
LED power on indicator
Text Notes 5400 6050 0    79   ~ 0
Red Pitaya Connector
Text Notes 5700 2450 0    79   ~ 0
Connector for PMT circuit board
Text Notes 9100 2600 0    79   ~ 0
RJ11 connector for: \nBMP180 sensor
Wire Notes Line
	5250 500  5250 7800
Wire Notes Line
	8600 500  8600 3850
Text Label 6700 6950 2    50   ~ 0
GPS_TXD
Text Label 6700 6850 2    50   ~ 0
SPI_CS
Text Label 6700 7050 2    50   ~ 0
GPS_RXD
Text Label 6700 6750 2    50   ~ 0
SPI_CLK
$Comp
L power:GND #PWR0128
U 1 1
P 5600 6900
F 0 "#PWR0128" H 5600 6650 50  0001 C CNN
F 1 "GND" H 5605 6727 50  0000 C CNN
F 2 "" H 5600 6900 50  0001 C CNN
F 3 "" H 5600 6900 50  0001 C CNN
	1    5600 6900
	1    0    0    -1  
$EndComp
Wire Wire Line
	5750 6850 5600 6850
Wire Wire Line
	5600 6850 5600 6900
Wire Wire Line
	5750 6750 5600 6750
Wire Wire Line
	5600 6750 5600 6850
Connection ~ 5600 6850
Wire Wire Line
	5750 6450 5600 6450
Wire Wire Line
	5600 6450 5600 6750
Connection ~ 5600 6750
Wire Wire Line
	5750 6350 5600 6350
Wire Wire Line
	5600 6350 5600 6450
Connection ~ 5600 6450
$EndSCHEMATC
